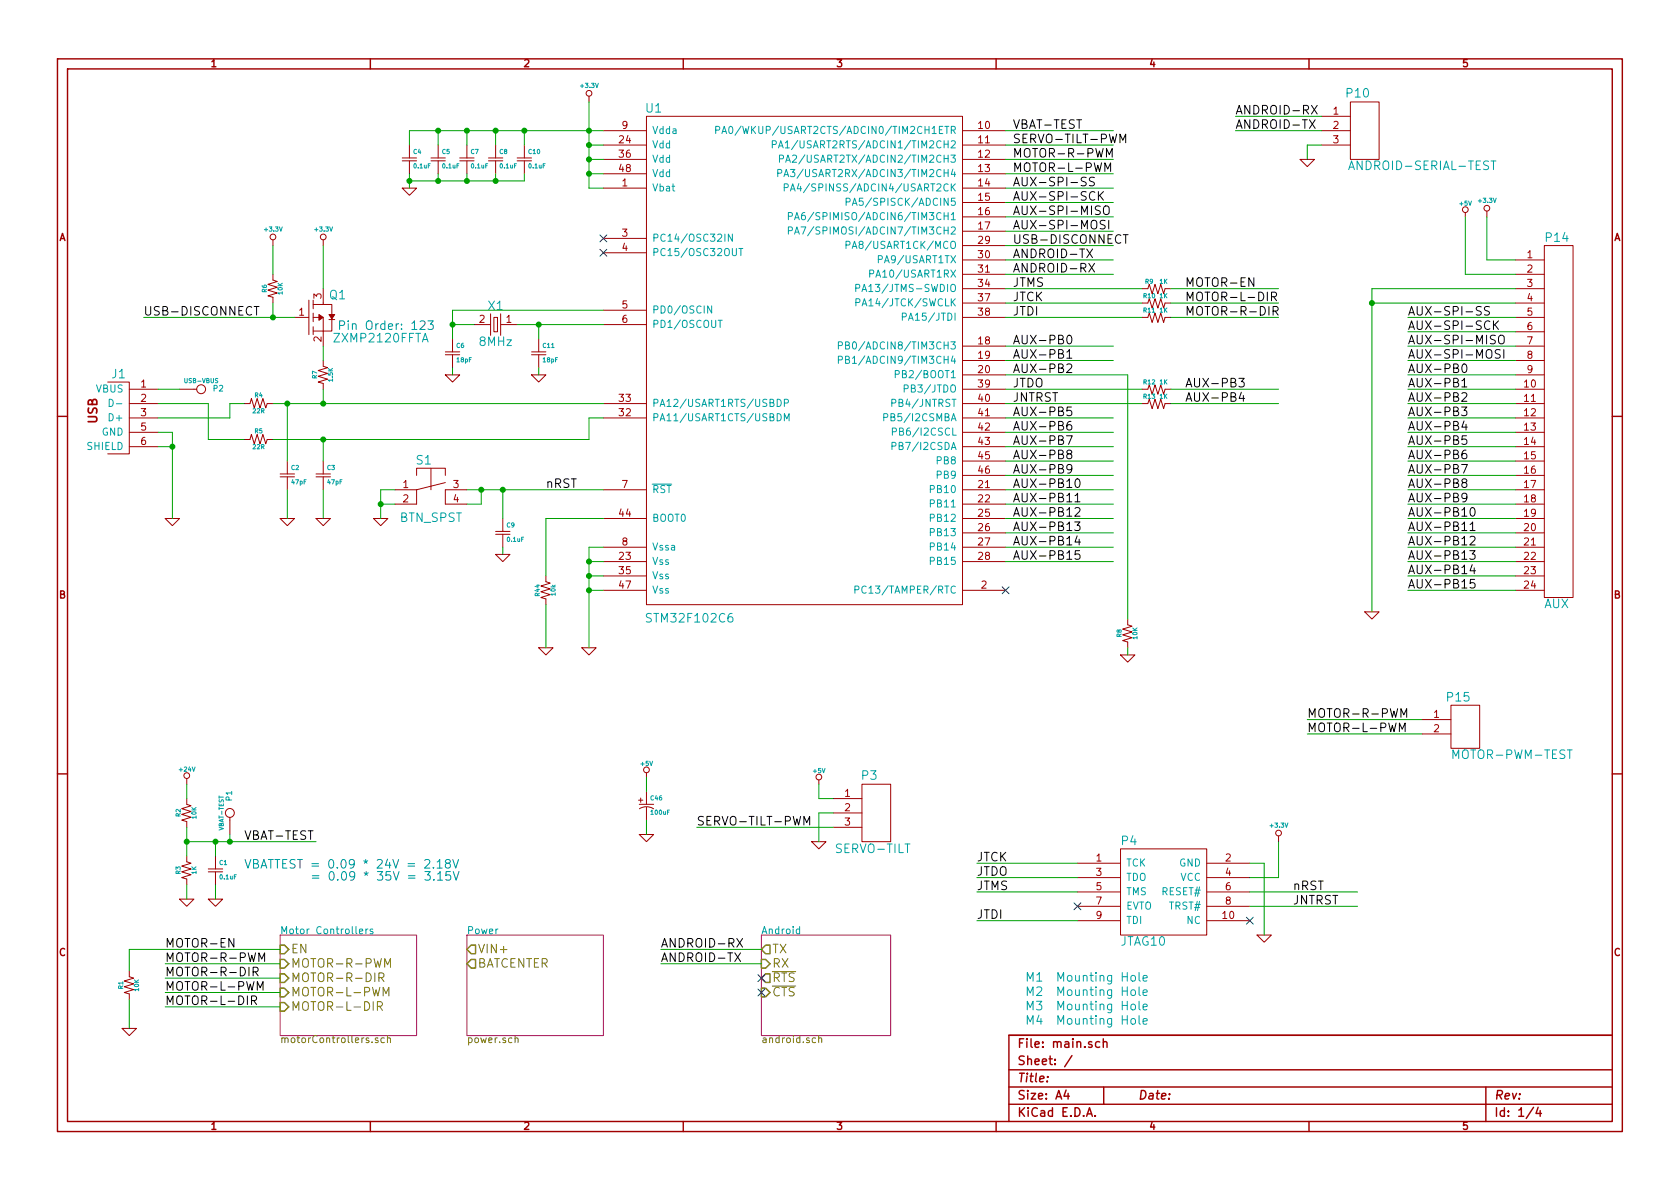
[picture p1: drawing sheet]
EESchema Schematic File Version 2
LIBS:power
LIBS:telepresenceRobot
LIBS:userFavorites
LIBS:main-cache
EELAYER 24 0
EELAYER END
$Descr A4 11693 8268
encoding utf-8
Sheet 1 4
Title ""
Date ""
Rev ""
Comp ""
Comment1 ""
Comment2 ""
Comment3 ""
Comment4 ""
$EndDescr
$Sheet
S 3250 6500 950  700 
U 51EB1CB9
F0 "Power" 50
F1 "power.sch" 50
F2 "VIN+" O L 3250 6600 60 
F3 "BATCENTER" O L 3250 6700 60 
$EndSheet
$Comp
L MECH M1
U 1 1
P 7150 6800
F 0 "M1" H 7200 6800 60  0000 C CNN
F 1 "Mounting Hole" H 7350 6800 60  0000 L CNN
F 2 "" H 7150 6800 60  0000 C CNN
F 3 "" H 7150 6800 60  0000 C CNN
	1    7150 6800
	1    0    0    -1  
$EndComp
$Comp
L MECH M2
U 1 1
P 7150 6900
F 0 "M2" H 7200 6900 60  0000 C CNN
F 1 "Mounting Hole" H 7350 6900 60  0000 L CNN
F 2 "" H 7150 6900 60  0000 C CNN
F 3 "" H 7150 6900 60  0000 C CNN
	1    7150 6900
	1    0    0    -1  
$EndComp
$Comp
L MECH M3
U 1 1
P 7150 7000
F 0 "M3" H 7200 7000 60  0000 C CNN
F 1 "Mounting Hole" H 7350 7000 60  0000 L CNN
F 2 "" H 7150 7000 60  0000 C CNN
F 3 "" H 7150 7000 60  0000 C CNN
	1    7150 7000
	1    0    0    -1  
$EndComp
$Comp
L MECH M4
U 1 1
P 7150 7100
F 0 "M4" H 7200 7100 60  0000 C CNN
F 1 "Mounting Hole" H 7350 7100 60  0000 L CNN
F 2 "" H 7150 7100 60  0000 C CNN
F 3 "" H 7150 7100 60  0000 C CNN
	1    7150 7100
	1    0    0    -1  
$EndComp
$Comp
L STM32F102C6 U1
U 1 1
P 5550 2500
F 0 "U1" H 4550 4250 60  0000 C CNN
F 1 "STM32F102C6" H 4800 700 60  0000 C CNN
F 2 "" H 5550 2500 60  0000 C CNN
F 3 "" H 5550 2500 60  0000 C CNN
	1    5550 2500
	1    0    0    -1  
$EndComp
Text Label 1150 6600 0    60   ~ 0
MOTOR-EN
Text Label 1150 6700 0    60   ~ 0
MOTOR-R-PWM
Text Label 1150 6800 0    60   ~ 0
MOTOR-R-DIR
Text Label 1150 6900 0    60   ~ 0
MOTOR-L-PWM
Text Label 1150 7000 0    60   ~ 0
MOTOR-L-DIR
Text Label 8250 2000 0    60   ~ 0
MOTOR-EN
Text Label 8250 2100 0    60   ~ 0
MOTOR-R-DIR
$Sheet
S 1950 6500 950  700 
U 52066E3D
F0 "Motor Controllers" 50
F1 "motorControllers.sch" 50
F2 "EN" I L 1950 6600 60 
F3 "MOTOR-R-PWM" I L 1950 6700 60 
F4 "MOTOR-R-DIR" I L 1950 6800 60 
F5 "MOTOR-L-PWM" I L 1950 6900 60 
F6 "MOTOR-L-DIR" I L 1950 7000 60 
$EndSheet
Text Label 8250 2200 0    60   ~ 0
MOTOR-L-DIR
Text Label 7050 1100 0    60   ~ 0
MOTOR-L-PWM
Text Label 7050 1200 0    60   ~ 0
MOTOR-R-PWM
Text Label 7050 1300 0    60   ~ 0
AUX-SPI-SS
Text Label 7050 1400 0    60   ~ 0
AUX-SPI-SCK
Text Label 7050 1500 0    60   ~ 0
AUX-SPI-MISO
Text Label 7050 1600 0    60   ~ 0
AUX-SPI-MOSI
Text Label 7050 1800 0    60   ~ 0
ANDROID-TX
Text Label 7050 1900 0    60   ~ 0
ANDROID-RX
Text Label 7050 1700 0    60   ~ 0
USB-DISCONNECT
$Comp
L RSMALL R8
U 1 1
P 7850 4400
F 0 "R8" V 7795 4400 30  0000 C CNN
F 1 "10K" V 7905 4400 30  0000 C CNN
F 2 "" H 7850 4400 60  0000 C CNN
F 3 "" H 7850 4400 60  0000 C CNN
	1    7850 4400
	1    0    0    -1  
$EndComp
$Comp
L GND #PWR01
U 1 1
P 7850 4550
F 0 "#PWR01" H 7850 4550 30  0001 C CNN
F 1 "GND" H 7850 4480 30  0001 C CNN
F 2 "" H 7850 4550 60  0000 C CNN
F 3 "" H 7850 4550 60  0000 C CNN
	1    7850 4550
	1    0    0    -1  
$EndComp
$Comp
L GND #PWR02
U 1 1
P 4100 4500
F 0 "#PWR02" H 4100 4500 30  0001 C CNN
F 1 "GND" H 4100 4430 30  0001 C CNN
F 2 "" H 4100 4500 60  0000 C CNN
F 3 "" H 4100 4500 60  0000 C CNN
	1    4100 4500
	1    0    0    -1  
$EndComp
$Comp
L CSMALL C9
U 1 1
P 3500 3700
F 0 "C9" H 3525 3750 30  0000 L CNN
F 1 "0.1uF" H 3525 3650 30  0000 L CNN
F 2 "" H 3500 3700 60  0000 C CNN
F 3 "" H 3500 3700 60  0000 C CNN
	1    3500 3700
	1    0    0    -1  
$EndComp
$Comp
L GND #PWR03
U 1 1
P 3500 3850
F 0 "#PWR03" H 3500 3850 30  0001 C CNN
F 1 "GND" H 3500 3780 30  0001 C CNN
F 2 "" H 3500 3850 60  0000 C CNN
F 3 "" H 3500 3850 60  0000 C CNN
	1    3500 3850
	1    0    0    -1  
$EndComp
$Comp
L GND #PWR04
U 1 1
P 2650 3600
F 0 "#PWR04" H 2650 3600 30  0001 C CNN
F 1 "GND" H 2650 3530 30  0001 C CNN
F 2 "" H 2650 3600 60  0000 C CNN
F 3 "" H 2650 3600 60  0000 C CNN
	1    2650 3600
	1    0    0    -1  
$EndComp
$Comp
L CRYSTAL X1
U 1 1
P 3450 2250
F 0 "X1" H 3450 2375 60  0000 C CNN
F 1 "8MHz" H 3450 2125 60  0000 C CNN
F 2 "" H 3450 2250 60  0000 C CNN
F 3 "" H 3450 2250 60  0000 C CNN
	1    3450 2250
	1    0    0    -1  
$EndComp
$Comp
L CSMALL C11
U 1 1
P 3750 2450
F 0 "C11" H 3775 2500 30  0000 L CNN
F 1 "18pF" H 3775 2400 30  0000 L CNN
F 2 "" H 3750 2450 60  0000 C CNN
F 3 "" H 3750 2450 60  0000 C CNN
	1    3750 2450
	1    0    0    -1  
$EndComp
$Comp
L CSMALL C6
U 1 1
P 3150 2450
F 0 "C6" H 3175 2500 30  0000 L CNN
F 1 "18pF" H 3175 2400 30  0000 L CNN
F 2 "" H 3150 2450 60  0000 C CNN
F 3 "" H 3150 2450 60  0000 C CNN
	1    3150 2450
	1    0    0    -1  
$EndComp
$Comp
L GND #PWR05
U 1 1
P 3150 2600
F 0 "#PWR05" H 3150 2600 30  0001 C CNN
F 1 "GND" H 3150 2530 30  0001 C CNN
F 2 "" H 3150 2600 60  0000 C CNN
F 3 "" H 3150 2600 60  0000 C CNN
	1    3150 2600
	1    0    0    -1  
$EndComp
$Comp
L GND #PWR06
U 1 1
P 3750 2600
F 0 "#PWR06" H 3750 2600 30  0001 C CNN
F 1 "GND" H 3750 2530 30  0001 C CNN
F 2 "" H 3750 2600 60  0000 C CNN
F 3 "" H 3750 2600 60  0000 C CNN
	1    3750 2600
	1    0    0    -1  
$EndComp
$Comp
L +3.3V #PWR07
U 1 1
P 4100 700
F 0 "#PWR07" H 4100 660 30  0001 C CNN
F 1 "+3.3V" H 4100 810 30  0000 C CNN
F 2 "" H 4100 700 60  0000 C CNN
F 3 "" H 4100 700 60  0000 C CNN
	1    4100 700 
	1    0    0    -1  
$EndComp
$Comp
L CSMALL C10
U 1 1
P 3650 1100
F 0 "C10" H 3675 1150 30  0000 L CNN
F 1 "0.1uF" H 3675 1050 30  0000 L CNN
F 2 "" H 3650 1100 60  0000 C CNN
F 3 "" H 3650 1100 60  0000 C CNN
	1    3650 1100
	1    0    0    -1  
$EndComp
$Comp
L CSMALL C8
U 1 1
P 3450 1100
F 0 "C8" H 3475 1150 30  0000 L CNN
F 1 "0.1uF" H 3475 1050 30  0000 L CNN
F 2 "" H 3450 1100 60  0000 C CNN
F 3 "" H 3450 1100 60  0000 C CNN
	1    3450 1100
	1    0    0    -1  
$EndComp
$Comp
L CSMALL C7
U 1 1
P 3250 1100
F 0 "C7" H 3275 1150 30  0000 L CNN
F 1 "0.1uF" H 3275 1050 30  0000 L CNN
F 2 "" H 3250 1100 60  0000 C CNN
F 3 "" H 3250 1100 60  0000 C CNN
	1    3250 1100
	1    0    0    -1  
$EndComp
$Comp
L CSMALL C5
U 1 1
P 3050 1100
F 0 "C5" H 3075 1150 30  0000 L CNN
F 1 "0.1uF" H 3075 1050 30  0000 L CNN
F 2 "" H 3050 1100 60  0000 C CNN
F 3 "" H 3050 1100 60  0000 C CNN
	1    3050 1100
	1    0    0    -1  
$EndComp
$Comp
L CSMALL C4
U 1 1
P 2850 1100
F 0 "C4" H 2875 1150 30  0000 L CNN
F 1 "0.1uF" H 2875 1050 30  0000 L CNN
F 2 "" H 2850 1100 60  0000 C CNN
F 3 "" H 2850 1100 60  0000 C CNN
	1    2850 1100
	1    0    0    -1  
$EndComp
$Comp
L GND #PWR08
U 1 1
P 2850 1300
F 0 "#PWR08" H 2850 1300 30  0001 C CNN
F 1 "GND" H 2850 1230 30  0001 C CNN
F 2 "" H 2850 1300 60  0000 C CNN
F 3 "" H 2850 1300 60  0000 C CNN
	1    2850 1300
	1    0    0    -1  
$EndComp
$Comp
L MOSFET-P Q1
U 1 1
P 2300 2200
F 0 "Q1" H 2350 2350 60  0000 C CNN
F 1 "ZXMP2120FFTA" H 2650 2050 60  0000 C CNN
F 2 "" H 2300 2200 60  0000 C CNN
F 3 "" H 2300 2200 60  0000 C CNN
	1    2300 2200
	1    0    0    -1  
$EndComp
$Comp
L RSMALL R7
U 1 1
P 2250 2600
F 0 "R7" V 2195 2600 30  0000 C CNN
F 1 "1.5K" V 2305 2600 30  0000 C CNN
F 2 "" H 2250 2600 60  0000 C CNN
F 3 "" H 2250 2600 60  0000 C CNN
	1    2250 2600
	1    0    0    -1  
$EndComp
$Comp
L RSMALL R4
U 1 1
P 1800 2800
F 0 "R4" V 1745 2800 30  0000 C CNN
F 1 "22R" V 1855 2800 30  0000 C CNN
F 2 "" H 1800 2800 60  0000 C CNN
F 3 "" H 1800 2800 60  0000 C CNN
	1    1800 2800
	0    1    1    0   
$EndComp
$Comp
L RSMALL R5
U 1 1
P 1800 3050
F 0 "R5" V 1745 3050 30  0000 C CNN
F 1 "22R" V 1855 3050 30  0000 C CNN
F 2 "" H 1800 3050 60  0000 C CNN
F 3 "" H 1800 3050 60  0000 C CNN
	1    1800 3050
	0    1    1    0   
$EndComp
$Comp
L RSMALL R6
U 1 1
P 1900 2000
F 0 "R6" V 1845 2000 30  0000 C CNN
F 1 "10K" V 1955 2000 30  0000 C CNN
F 2 "" H 1900 2000 60  0000 C CNN
F 3 "" H 1900 2000 60  0000 C CNN
	1    1900 2000
	1    0    0    -1  
$EndComp
$Comp
L +3.3V #PWR09
U 1 1
P 1900 1700
F 0 "#PWR09" H 1900 1660 30  0001 C CNN
F 1 "+3.3V" H 1900 1810 30  0000 C CNN
F 2 "" H 1900 1700 60  0000 C CNN
F 3 "" H 1900 1700 60  0000 C CNN
	1    1900 1700
	1    0    0    -1  
$EndComp
$Comp
L +3.3V #PWR010
U 1 1
P 2250 1700
F 0 "#PWR010" H 2250 1660 30  0001 C CNN
F 1 "+3.3V" H 2250 1810 30  0000 C CNN
F 2 "" H 2250 1700 60  0000 C CNN
F 3 "" H 2250 1700 60  0000 C CNN
	1    2250 1700
	1    0    0    -1  
$EndComp
Text Label 1000 2200 0    60   ~ 0
USB-DISCONNECT
$Comp
L USB_2 J1
U 1 1
P 900 2850
F 0 "J1" H 825 3100 60  0000 C CNN
F 1 "USB_DEBUG" H 950 2500 60  0001 C CNN
F 2 "" H 900 2850 60  0000 C CNN
F 3 "" H 900 2850 60  0000 C CNN
	1    900  2850
	1    0    0    -1  
$EndComp
$Comp
L GND #PWR011
U 1 1
P 1200 3600
F 0 "#PWR011" H 1200 3600 30  0001 C CNN
F 1 "GND" H 1200 3530 30  0001 C CNN
F 2 "" H 1200 3600 60  0000 C CNN
F 3 "" H 1200 3600 60  0000 C CNN
	1    1200 3600
	1    0    0    -1  
$EndComp
$Comp
L CSMALL C2
U 1 1
P 2000 3300
F 0 "C2" H 2025 3350 30  0000 L CNN
F 1 "47pF" H 2025 3250 30  0000 L CNN
F 2 "" H 2000 3300 60  0000 C CNN
F 3 "" H 2000 3300 60  0000 C CNN
	1    2000 3300
	1    0    0    -1  
$EndComp
$Comp
L CSMALL C3
U 1 1
P 2250 3300
F 0 "C3" H 2275 3350 30  0000 L CNN
F 1 "47pF" H 2275 3250 30  0000 L CNN
F 2 "" H 2250 3300 60  0000 C CNN
F 3 "" H 2250 3300 60  0000 C CNN
	1    2250 3300
	1    0    0    -1  
$EndComp
$Comp
L GND #PWR012
U 1 1
P 2250 3600
F 0 "#PWR012" H 2250 3600 30  0001 C CNN
F 1 "GND" H 2250 3530 30  0001 C CNN
F 2 "" H 2250 3600 60  0000 C CNN
F 3 "" H 2250 3600 60  0000 C CNN
	1    2250 3600
	1    0    0    -1  
$EndComp
$Comp
L GND #PWR013
U 1 1
P 2000 3600
F 0 "#PWR013" H 2000 3600 30  0001 C CNN
F 1 "GND" H 2000 3530 30  0001 C CNN
F 2 "" H 2000 3600 60  0000 C CNN
F 3 "" H 2000 3600 60  0000 C CNN
	1    2000 3600
	1    0    0    -1  
$EndComp
$Comp
L CONN_1 P2
U 1 1
P 1400 2700
F 0 "P2" H 1480 2700 40  0000 L CNN
F 1 "USB-VBUS" H 1400 2755 30  0000 C CNN
F 2 "" H 1400 2700 60  0000 C CNN
F 3 "" H 1400 2700 60  0000 C CNN
	1    1400 2700
	1    0    0    -1  
$EndComp
$Comp
L JTAG10 P4
U 1 1
P 8100 6200
F 0 "P4" H 7800 6550 60  0000 L CNN
F 1 "JTAG10" H 7800 5850 60  0000 L CNN
F 2 "" H 7800 6050 60  0000 C CNN
F 3 "" H 7800 6050 60  0000 C CNN
	1    8100 6200
	1    0    0    -1  
$EndComp
$Comp
L GND #PWR014
U 1 1
P 8800 6500
F 0 "#PWR014" H 8800 6500 30  0001 C CNN
F 1 "GND" H 8800 6430 30  0001 C CNN
F 2 "" H 8800 6500 60  0000 C CNN
F 3 "" H 8800 6500 60  0000 C CNN
	1    8800 6500
	1    0    0    -1  
$EndComp
NoConn ~ 8700 6400
$Comp
L +3.3V #PWR015
U 1 1
P 8900 5850
F 0 "#PWR015" H 8900 5810 30  0001 C CNN
F 1 "+3.3V" H 8900 5960 30  0000 C CNN
F 2 "" H 8900 5850 60  0000 C CNN
F 3 "" H 8900 5850 60  0000 C CNN
	1    8900 5850
	1    0    0    -1  
$EndComp
Text Label 3800 3400 0    60   ~ 0
nRST
Text Label 9000 6200 0    60   ~ 0
nRST
Text Label 8250 2800 0    60   ~ 0
AUX-PB4
Wire Wire Line
	900  6600 1950 6600
Wire Wire Line
	1950 6700 1150 6700
Wire Wire Line
	1950 6800 1150 6800
Wire Wire Line
	1950 6900 1150 6900
Wire Wire Line
	1950 7000 1150 7000
Wire Wire Line
	7000 2000 7950 2000
Wire Wire Line
	7000 1000 7750 1000
Wire Wire Line
	7000 1100 7750 1100
Wire Wire Line
	7000 1200 7750 1200
Wire Wire Line
	7000 900  7750 900 
Wire Wire Line
	7000 1300 7750 1300
Wire Wire Line
	7000 1400 7750 1400
Wire Wire Line
	7000 1500 7750 1500
Wire Wire Line
	7000 1600 7750 1600
Wire Wire Line
	7000 1800 7750 1800
Wire Wire Line
	7000 1900 7750 1900
Wire Wire Line
	7000 2100 7950 2100
Wire Wire Line
	7000 1700 7750 1700
Wire Wire Line
	7850 4500 7850 4550
Wire Wire Line
	7000 2600 7850 2600
Wire Wire Line
	7850 2600 7850 4300
Wire Wire Line
	4200 3800 4100 3800
Wire Wire Line
	4100 3800 4100 4500
Wire Wire Line
	4200 3900 4100 3900
Connection ~ 4100 3900
Wire Wire Line
	4200 4000 4100 4000
Connection ~ 4100 4000
Wire Wire Line
	4200 4100 4100 4100
Connection ~ 4100 4100
Wire Wire Line
	3250 3400 4200 3400
Wire Wire Line
	3500 3800 3500 3850
Wire Wire Line
	3250 3500 3350 3500
Wire Wire Line
	3350 3500 3350 3400
Connection ~ 3350 3400
Wire Wire Line
	3500 3600 3500 3400
Connection ~ 3500 3400
Wire Wire Line
	2750 3400 2650 3400
Wire Wire Line
	2650 3400 2650 3600
Wire Wire Line
	2750 3500 2650 3500
Connection ~ 2650 3500
Wire Wire Line
	3600 2250 4200 2250
Wire Wire Line
	3750 2350 3750 2250
Connection ~ 3750 2250
Wire Wire Line
	3750 2550 3750 2600
Wire Wire Line
	3150 2550 3150 2600
Wire Wire Line
	3300 2250 3150 2250
Wire Wire Line
	3150 2150 3150 2350
Wire Wire Line
	4200 2150 3150 2150
Connection ~ 3150 2250
Wire Wire Line
	4100 1300 4200 1300
Wire Wire Line
	4100 700  4100 1300
Wire Wire Line
	4200 1200 4100 1200
Connection ~ 4100 1200
Wire Wire Line
	4200 1100 4100 1100
Connection ~ 4100 1100
Wire Wire Line
	4200 1000 4100 1000
Connection ~ 4100 1000
Wire Wire Line
	2850 900  4200 900 
Connection ~ 4100 900 
Wire Wire Line
	2850 900  2850 1000
Wire Wire Line
	3050 1000 3050 900 
Connection ~ 3050 900 
Wire Wire Line
	3250 1000 3250 900 
Connection ~ 3250 900 
Wire Wire Line
	3450 1000 3450 900 
Connection ~ 3450 900 
Wire Wire Line
	3650 1000 3650 900 
Connection ~ 3650 900 
Wire Wire Line
	3650 1250 3650 1200
Wire Wire Line
	2850 1250 3650 1250
Wire Wire Line
	2850 1200 2850 1300
Connection ~ 2850 1250
Wire Wire Line
	3050 1200 3050 1250
Connection ~ 3050 1250
Wire Wire Line
	3250 1200 3250 1250
Connection ~ 3250 1250
Wire Wire Line
	3450 1200 3450 1250
Connection ~ 3450 1250
Wire Wire Line
	2250 2400 2250 2500
Wire Wire Line
	2250 2800 2250 2700
Wire Wire Line
	1900 2800 4200 2800
Wire Wire Line
	1000 2200 2050 2200
Wire Wire Line
	1900 2200 1900 2100
Wire Wire Line
	2250 2000 2250 1700
Wire Wire Line
	1900 1900 1900 1700
Connection ~ 1900 2200
Wire Wire Line
	1100 3000 1200 3000
Wire Wire Line
	1200 3000 1200 3600
Wire Wire Line
	1100 3100 1200 3100
Connection ~ 1200 3100
Wire Wire Line
	4200 2900 4100 2900
Wire Wire Line
	4100 2900 4100 3050
Wire Wire Line
	4100 3050 1900 3050
Connection ~ 2250 2800
Wire Wire Line
	1700 3050 1450 3050
Wire Wire Line
	1450 3050 1450 2800
Wire Wire Line
	1450 2800 1100 2800
Wire Wire Line
	1700 2800 1600 2800
Wire Wire Line
	1600 2800 1600 2900
Wire Wire Line
	1600 2900 1100 2900
Wire Wire Line
	2000 3200 2000 2800
Connection ~ 2000 2800
Wire Wire Line
	2250 3200 2250 3050
Connection ~ 2250 3050
Wire Wire Line
	2000 3400 2000 3600
Wire Wire Line
	2250 3400 2250 3600
Wire Wire Line
	1100 2700 1250 2700
Wire Wire Line
	8700 6000 8800 6000
Wire Wire Line
	8800 6000 8800 6500
Wire Wire Line
	8700 6100 8900 6100
Wire Wire Line
	8900 6100 8900 5850
Wire Wire Line
	8700 6200 9450 6200
Wire Wire Line
	8700 6300 9450 6300
Wire Wire Line
	7000 2800 7950 2800
Text Label 6800 6000 0    60   ~ 0
JTCK
Wire Wire Line
	7000 2700 7950 2700
Text Label 8250 2700 0    60   ~ 0
AUX-PB3
Wire Wire Line
	7000 2200 7950 2200
Text Label 6800 6400 0    60   ~ 0
JTDI
Wire Wire Line
	7500 6400 6800 6400
Wire Wire Line
	7500 6200 6800 6200
Wire Wire Line
	7500 6100 6800 6100
Wire Wire Line
	7500 6000 6800 6000
NoConn ~ 7500 6300
Wire Wire Line
	7000 2400 7750 2400
Wire Wire Line
	7000 2500 7750 2500
Wire Wire Line
	7000 2900 7750 2900
Wire Wire Line
	7000 3000 7750 3000
Wire Wire Line
	7000 3100 7750 3100
Wire Wire Line
	7000 3200 7750 3200
Wire Wire Line
	7000 3300 7750 3300
Wire Wire Line
	7000 3400 7750 3400
Wire Wire Line
	7000 3500 7750 3500
Wire Wire Line
	7000 3600 7750 3600
Wire Wire Line
	7000 3700 7750 3700
Wire Wire Line
	7000 3800 7750 3800
Wire Wire Line
	7000 3900 7750 3900
Text Label 7050 2400 0    60   ~ 0
AUX-PB0
Text Label 7050 2500 0    60   ~ 0
AUX-PB1
Text Label 7050 2600 0    60   ~ 0
AUX-PB2
Text Label 7050 2900 0    60   ~ 0
AUX-PB5
Text Label 7050 3000 0    60   ~ 0
AUX-PB6
Text Label 7050 3100 0    60   ~ 0
AUX-PB7
Text Label 7050 3200 0    60   ~ 0
AUX-PB8
Text Label 7050 3300 0    60   ~ 0
AUX-PB9
Text Label 7050 3400 0    60   ~ 0
AUX-PB10
Text Label 7050 3500 0    60   ~ 0
AUX-PB11
Text Label 7050 3600 0    60   ~ 0
AUX-PB12
Text Label 7050 3700 0    60   ~ 0
AUX-PB13
Text Label 7050 3800 0    60   ~ 0
AUX-PB14
Text Label 7050 3900 0    60   ~ 0
AUX-PB15
Wire Wire Line
	4200 3600 3800 3600
$Sheet
S 5300 6500 900  700 
U 5206ECE8
F0 "Android" 50
F1 "android.sch" 50
F2 "TX" O L 5300 6600 60 
F3 "RX" I L 5300 6700 60 
F4 "~RTS" O L 5300 6800 60 
F5 "~CTS" I L 5300 6900 60 
$EndSheet
Text Label 4600 6700 0    60   ~ 0
ANDROID-TX
Text Label 4600 6600 0    60   ~ 0
ANDROID-RX
Wire Wire Line
	5300 6600 4600 6600
Wire Wire Line
	5300 6700 4600 6700
NoConn ~ 5300 6800
NoConn ~ 5300 6900
$Comp
L RSMALL R2
U 1 1
P 1300 5650
F 0 "R2" V 1245 5650 30  0000 C CNN
F 1 "10K" V 1355 5650 30  0000 C CNN
F 2 "" H 1300 5650 60  0000 C CNN
F 3 "" H 1300 5650 60  0000 C CNN
	1    1300 5650
	1    0    0    -1  
$EndComp
$Comp
L RSMALL R3
U 1 1
P 1300 6050
F 0 "R3" V 1245 6050 30  0000 C CNN
F 1 "1K" V 1355 6050 30  0000 C CNN
F 2 "" H 1300 6050 60  0000 C CNN
F 3 "" H 1300 6050 60  0000 C CNN
	1    1300 6050
	1    0    0    -1  
$EndComp
$Comp
L GND #PWR016
U 1 1
P 1300 6250
F 0 "#PWR016" H 1300 6250 30  0001 C CNN
F 1 "GND" H 1300 6180 30  0001 C CNN
F 2 "" H 1300 6250 60  0000 C CNN
F 3 "" H 1300 6250 60  0000 C CNN
	1    1300 6250
	1    0    0    -1  
$EndComp
$Comp
L +24V #PWR017
U 1 1
P 1300 5450
F 0 "#PWR017" H 1300 5400 20  0001 C CNN
F 1 "+24V" H 1300 5550 30  0000 C CNN
F 2 "" H 1300 5450 60  0000 C CNN
F 3 "" H 1300 5450 60  0000 C CNN
	1    1300 5450
	1    0    0    -1  
$EndComp
Wire Wire Line
	1300 5450 1300 5550
Wire Wire Line
	1300 5750 1300 5950
Wire Wire Line
	1300 6150 1300 6250
Wire Wire Line
	1300 5850 2200 5850
Connection ~ 1300 5850
Text Label 1700 5850 0    60   ~ 0
VBAT-TEST
Text Notes 1700 6050 0    60   ~ 0
VBATTEST = 0.09 * 24V = 2.18V\n          = 0.09 * 35V = 3.15V
$Comp
L CSMALL C1
U 1 1
P 1500 6050
F 0 "C1" H 1525 6100 30  0000 L CNN
F 1 "0.1uF" H 1525 6000 30  0000 L CNN
F 2 "" H 1500 6050 60  0000 C CNN
F 3 "" H 1500 6050 60  0000 C CNN
	1    1500 6050
	1    0    0    -1  
$EndComp
$Comp
L GND #PWR018
U 1 1
P 1500 6250
F 0 "#PWR018" H 1500 6250 30  0001 C CNN
F 1 "GND" H 1500 6180 30  0001 C CNN
F 2 "" H 1500 6250 60  0000 C CNN
F 3 "" H 1500 6250 60  0000 C CNN
	1    1500 6250
	1    0    0    -1  
$EndComp
Wire Wire Line
	1500 5950 1500 5850
Connection ~ 1500 5850
Wire Wire Line
	1500 6150 1500 6250
$Comp
L P03 P3
U 1 1
P 6000 5450
F 0 "P3" H 6050 5505 60  0000 C CNN
F 1 "SERVO-TILT" H 6075 4995 60  0000 C CNN
F 2 "" H 6000 5450 60  0000 C CNN
F 3 "" H 6000 5450 60  0000 C CNN
	1    6000 5450
	1    0    0    -1  
$EndComp
$Comp
L GND #PWR019
U 1 1
P 5700 5850
F 0 "#PWR019" H 5700 5850 30  0001 C CNN
F 1 "GND" H 5700 5780 30  0001 C CNN
F 2 "" H 5700 5850 60  0000 C CNN
F 3 "" H 5700 5850 60  0000 C CNN
	1    5700 5850
	1    0    0    -1  
$EndComp
$Comp
L +5V #PWR020
U 1 1
P 5700 5450
F 0 "#PWR020" H 5700 5540 20  0001 C CNN
F 1 "+5V" H 5700 5540 30  0000 C CNN
F 2 "" H 5700 5450 60  0000 C CNN
F 3 "" H 5700 5450 60  0000 C CNN
	1    5700 5450
	1    0    0    -1  
$EndComp
Text Label 4850 5750 0    60   ~ 0
SERVO-TILT-PWM
Wire Wire Line
	5800 5750 4850 5750
Wire Wire Line
	5800 5650 5700 5650
Wire Wire Line
	5700 5650 5700 5850
Wire Wire Line
	5800 5550 5700 5550
Wire Wire Line
	5700 5550 5700 5450
$Comp
L GND #PWR021
U 1 1
P 3800 4500
F 0 "#PWR021" H 3800 4500 30  0001 C CNN
F 1 "GND" H 3800 4430 30  0001 C CNN
F 2 "" H 3800 4500 60  0000 C CNN
F 3 "" H 3800 4500 60  0000 C CNN
	1    3800 4500
	1    0    0    -1  
$EndComp
$Comp
L CONN_1 P1
U 1 1
P 1600 5650
F 0 "P1" H 1680 5650 40  0000 L CNN
F 1 "VBAT-TEST" H 1600 5705 30  0000 C CNN
F 2 "" H 1600 5650 60  0000 C CNN
F 3 "" H 1600 5650 60  0000 C CNN
	1    1600 5650
	0    -1   -1   0   
$EndComp
Wire Wire Line
	1600 5800 1600 5850
Connection ~ 1600 5850
NoConn ~ 4200 1650
NoConn ~ 4200 1750
NoConn ~ 7000 4100
$Comp
L RSMALL R1
U 1 1
P 900 6850
F 0 "R1" V 845 6850 30  0000 C CNN
F 1 "10K" V 955 6850 30  0000 C CNN
F 2 "" H 900 6850 60  0000 C CNN
F 3 "" H 900 6850 60  0000 C CNN
	1    900  6850
	1    0    0    -1  
$EndComp
$Comp
L GND #PWR022
U 1 1
P 900 7150
F 0 "#PWR022" H 900 7150 30  0001 C CNN
F 1 "GND" H 900 7080 30  0001 C CNN
F 2 "" H 900 7150 60  0000 C CNN
F 3 "" H 900 7150 60  0000 C CNN
	1    900  7150
	1    0    0    -1  
$EndComp
Wire Wire Line
	900  6600 900  6750
Wire Wire Line
	900  6950 900  7150
Text Label 7050 1000 0    60   ~ 0
SERVO-TILT-PWM
$Comp
L RSMALL R10
U 1 1
P 8050 2100
F 0 "R10" V 8100 2150 30  0000 C CNN
F 1 "1K" V 8100 2050 30  0000 C CNN
F 2 "" H 8050 2100 60  0000 C CNN
F 3 "" H 8050 2100 60  0000 C CNN
	1    8050 2100
	0    -1   -1   0   
$EndComp
$Comp
L RSMALL R11
U 1 1
P 8050 2200
F 0 "R11" V 8100 2250 30  0000 C CNN
F 1 "1K" V 8100 2150 30  0000 C CNN
F 2 "" H 8050 2200 60  0000 C CNN
F 3 "" H 8050 2200 60  0000 C CNN
	1    8050 2200
	0    -1   -1   0   
$EndComp
Wire Wire Line
	8150 2100 8900 2100
Wire Wire Line
	8150 2200 8900 2200
Text Label 7050 2100 0    60   ~ 0
JTCK
Text Label 7050 2200 0    60   ~ 0
JTDI
$Comp
L RSMALL R12
U 1 1
P 8050 2700
F 0 "R12" V 8100 2750 30  0000 C CNN
F 1 "1K" V 8100 2650 30  0000 C CNN
F 2 "" H 8050 2700 60  0000 C CNN
F 3 "" H 8050 2700 60  0000 C CNN
	1    8050 2700
	0    -1   -1   0   
$EndComp
$Comp
L RSMALL R13
U 1 1
P 8050 2800
F 0 "R13" V 8100 2850 30  0000 C CNN
F 1 "1K" V 8100 2750 30  0000 C CNN
F 2 "" H 8050 2800 60  0000 C CNN
F 3 "" H 8050 2800 60  0000 C CNN
	1    8050 2800
	0    -1   -1   0   
$EndComp
Wire Wire Line
	8150 2700 8900 2700
Wire Wire Line
	8150 2800 8900 2800
Text Label 7050 2700 0    60   ~ 0
JTDO
Text Label 7050 2800 0    60   ~ 0
JNTRST
Text Label 9000 6300 0    60   ~ 0
JNTRST
Text Label 6800 6100 0    60   ~ 0
JTDO
$Comp
L RSMALL R9
U 1 1
P 8050 2000
F 0 "R9" V 8100 2050 30  0000 C CNN
F 1 "1K" V 8100 1950 30  0000 C CNN
F 2 "" H 8050 2000 60  0000 C CNN
F 3 "" H 8050 2000 60  0000 C CNN
	1    8050 2000
	0    -1   -1   0   
$EndComp
Wire Wire Line
	8150 2000 8900 2000
Text Label 7050 2000 0    60   ~ 0
JTMS
Text Label 6800 6200 0    60   ~ 0
JTMS
Text Label 7050 900  0    60   ~ 0
VBAT-TEST
$Comp
L P24 P14
U 1 1
P 10750 3000
F 0 "P14" H 10750 4350 60  0000 L CNN
F 1 "AUX" H 10750 1800 60  0000 L CNN
F 2 "" H 10750 3800 60  0000 C CNN
F 3 "" H 10750 3800 60  0000 C CNN
	1    10750 3000
	1    0    0    -1  
$EndComp
Text Label 9800 2200 0    60   ~ 0
AUX-SPI-SS
Text Label 9800 2300 0    60   ~ 0
AUX-SPI-SCK
Text Label 9800 2400 0    60   ~ 0
AUX-SPI-MISO
Text Label 9800 2500 0    60   ~ 0
AUX-SPI-MOSI
Wire Wire Line
	10550 2200 9800 2200
$Comp
L GND #PWR023
U 1 1
P 9550 4250
F 0 "#PWR023" H 9550 4250 30  0001 C CNN
F 1 "GND" H 9550 4180 30  0001 C CNN
F 2 "" H 9550 4250 60  0000 C CNN
F 3 "" H 9550 4250 60  0000 C CNN
	1    9550 4250
	1    0    0    -1  
$EndComp
Text Label 9800 2600 0    60   ~ 0
AUX-PB0
Text Label 9800 2700 0    60   ~ 0
AUX-PB1
Text Label 9800 2800 0    60   ~ 0
AUX-PB2
Text Label 9800 2900 0    60   ~ 0
AUX-PB3
Text Label 9800 3000 0    60   ~ 0
AUX-PB4
Text Label 9800 3100 0    60   ~ 0
AUX-PB5
Text Label 9800 3200 0    60   ~ 0
AUX-PB6
Text Label 9800 3300 0    60   ~ 0
AUX-PB7
Text Label 9800 3400 0    60   ~ 0
AUX-PB8
Text Label 9800 3500 0    60   ~ 0
AUX-PB9
Text Label 9800 3600 0    60   ~ 0
AUX-PB10
Text Label 9800 3700 0    60   ~ 0
AUX-PB11
Text Label 9800 3800 0    60   ~ 0
AUX-PB12
Text Label 9800 3900 0    60   ~ 0
AUX-PB13
Text Label 9800 4000 0    60   ~ 0
AUX-PB14
Text Label 9800 4100 0    60   ~ 0
AUX-PB15
Wire Wire Line
	10550 4100 9800 4100
Wire Wire Line
	10550 4000 9800 4000
Wire Wire Line
	10550 3900 9800 3900
Wire Wire Line
	10550 3800 9800 3800
Wire Wire Line
	10550 3700 9800 3700
Wire Wire Line
	10550 3600 9800 3600
Wire Wire Line
	10550 3500 9800 3500
Wire Wire Line
	10550 3400 9800 3400
Wire Wire Line
	10550 3300 9800 3300
Wire Wire Line
	10550 3200 9800 3200
Wire Wire Line
	10550 3100 9800 3100
Wire Wire Line
	10550 3000 9800 3000
Wire Wire Line
	10550 2900 9800 2900
Wire Wire Line
	9800 2700 10550 2700
Wire Wire Line
	9800 2800 10550 2800
Wire Wire Line
	10550 2600 9800 2600
Wire Wire Line
	10550 2500 9800 2500
Wire Wire Line
	10550 2400 9800 2400
Wire Wire Line
	10550 2300 9800 2300
$Comp
L +3.3V #PWR024
U 1 1
P 10350 1500
F 0 "#PWR024" H 10350 1460 30  0001 C CNN
F 1 "+3.3V" H 10350 1610 30  0000 C CNN
F 2 "" H 10350 1500 60  0000 C CNN
F 3 "" H 10350 1500 60  0000 C CNN
	1    10350 1500
	1    0    0    -1  
$EndComp
$Comp
L +5V #PWR025
U 1 1
P 10200 1500
F 0 "#PWR025" H 10200 1590 20  0001 C CNN
F 1 "+5V" H 10200 1590 30  0000 C CNN
F 2 "" H 10200 1500 60  0000 C CNN
F 3 "" H 10200 1500 60  0000 C CNN
	1    10200 1500
	1    0    0    -1  
$EndComp
Wire Wire Line
	10550 1800 10350 1800
Wire Wire Line
	10350 1800 10350 1500
Wire Wire Line
	10550 1900 10200 1900
Wire Wire Line
	10200 1900 10200 1500
Wire Wire Line
	10550 2000 9550 2000
Wire Wire Line
	9550 2000 9550 4250
Wire Wire Line
	10550 2100 9550 2100
Connection ~ 9550 2100
$Comp
L BTN_SPST S1
U 1 1
P 3000 3500
F 0 "S1" H 2950 3800 60  0000 C CNN
F 1 "BTN_SPST" H 3000 3400 60  0000 C CNN
F 2 "" H 3000 3500 60  0000 C CNN
F 3 "" H 3000 3500 60  0000 C CNN
	1    3000 3500
	1    0    0    -1  
$EndComp
$Comp
L RSMALL R44
U 1 1
P 3800 4100
F 0 "R44" V 3745 4100 30  0000 C CNN
F 1 "10k" V 3855 4100 30  0000 C CNN
F 2 "" H 3800 4100 60  0000 C CNN
F 3 "" H 3800 4100 60  0000 C CNN
	1    3800 4100
	1    0    0    -1  
$EndComp
Wire Wire Line
	3800 3600 3800 4000
Wire Wire Line
	3800 4200 3800 4500
Text Notes 2350 2300 0    60   ~ 0
Pin Order: 123
$Comp
L P03 P10
U 1 1
P 9400 700
F 0 "P10" H 9450 755 60  0000 C CNN
F 1 "ANDROID-SERIAL-TEST" H 9900 250 60  0000 C CNN
F 2 "" H 9400 700 60  0000 C CNN
F 3 "" H 9400 700 60  0000 C CNN
	1    9400 700 
	1    0    0    -1  
$EndComp
$Comp
L GND #PWR026
U 1 1
P 9100 1100
F 0 "#PWR026" H 9100 1100 30  0001 C CNN
F 1 "GND" H 9100 1030 30  0001 C CNN
F 2 "" H 9100 1100 60  0000 C CNN
F 3 "" H 9100 1100 60  0000 C CNN
	1    9100 1100
	1    0    0    -1  
$EndComp
Wire Wire Line
	9200 1000 9100 1000
Wire Wire Line
	9100 1000 9100 1100
Wire Wire Line
	9200 900  8600 900 
Wire Wire Line
	9200 800  8600 800 
Text Label 8600 900  0    60   ~ 0
ANDROID-TX
Text Label 8600 800  0    60   ~ 0
ANDROID-RX
Text Label 9100 5000 0    60   ~ 0
MOTOR-L-PWM
Text Label 9100 5100 0    60   ~ 0
MOTOR-R-PWM
Wire Wire Line
	9900 5100 9100 5100
Wire Wire Line
	9900 5000 9100 5000
$Comp
L P02 P15
U 1 1
P 10100 4900
F 0 "P15" H 10150 4950 60  0000 C CNN
F 1 "MOTOR-PWM-TEST" H 10100 4550 60  0000 L CNN
F 2 "" H 10100 4900 60  0000 C CNN
F 3 "" H 10100 4900 60  0000 C CNN
	1    10100 4900
	1    0    0    -1  
$EndComp
$Comp
L CPSMALL C46
U 1 1
P 4500 5600
F 0 "C46" H 4525 5650 30  0000 L CNN
F 1 "100uF" H 4525 5550 30  0000 L CNN
F 2 "" H 4500 5600 60  0000 C CNN
F 3 "" H 4500 5600 60  0000 C CNN
	1    4500 5600
	1    0    0    -1  
$EndComp
$Comp
L +5V #PWR027
U 1 1
P 4500 5400
F 0 "#PWR027" H 4500 5490 20  0001 C CNN
F 1 "+5V" H 4500 5490 30  0000 C CNN
F 2 "" H 4500 5400 60  0000 C CNN
F 3 "" H 4500 5400 60  0000 C CNN
	1    4500 5400
	1    0    0    -1  
$EndComp
$Comp
L GND #PWR028
U 1 1
P 4500 5800
F 0 "#PWR028" H 4500 5800 30  0001 C CNN
F 1 "GND" H 4500 5730 30  0001 C CNN
F 2 "" H 4500 5800 60  0000 C CNN
F 3 "" H 4500 5800 60  0000 C CNN
	1    4500 5800
	1    0    0    -1  
$EndComp
Wire Wire Line
	4500 5400 4500 5500
Wire Wire Line
	4500 5700 4500 5800
$EndSCHEMATC
